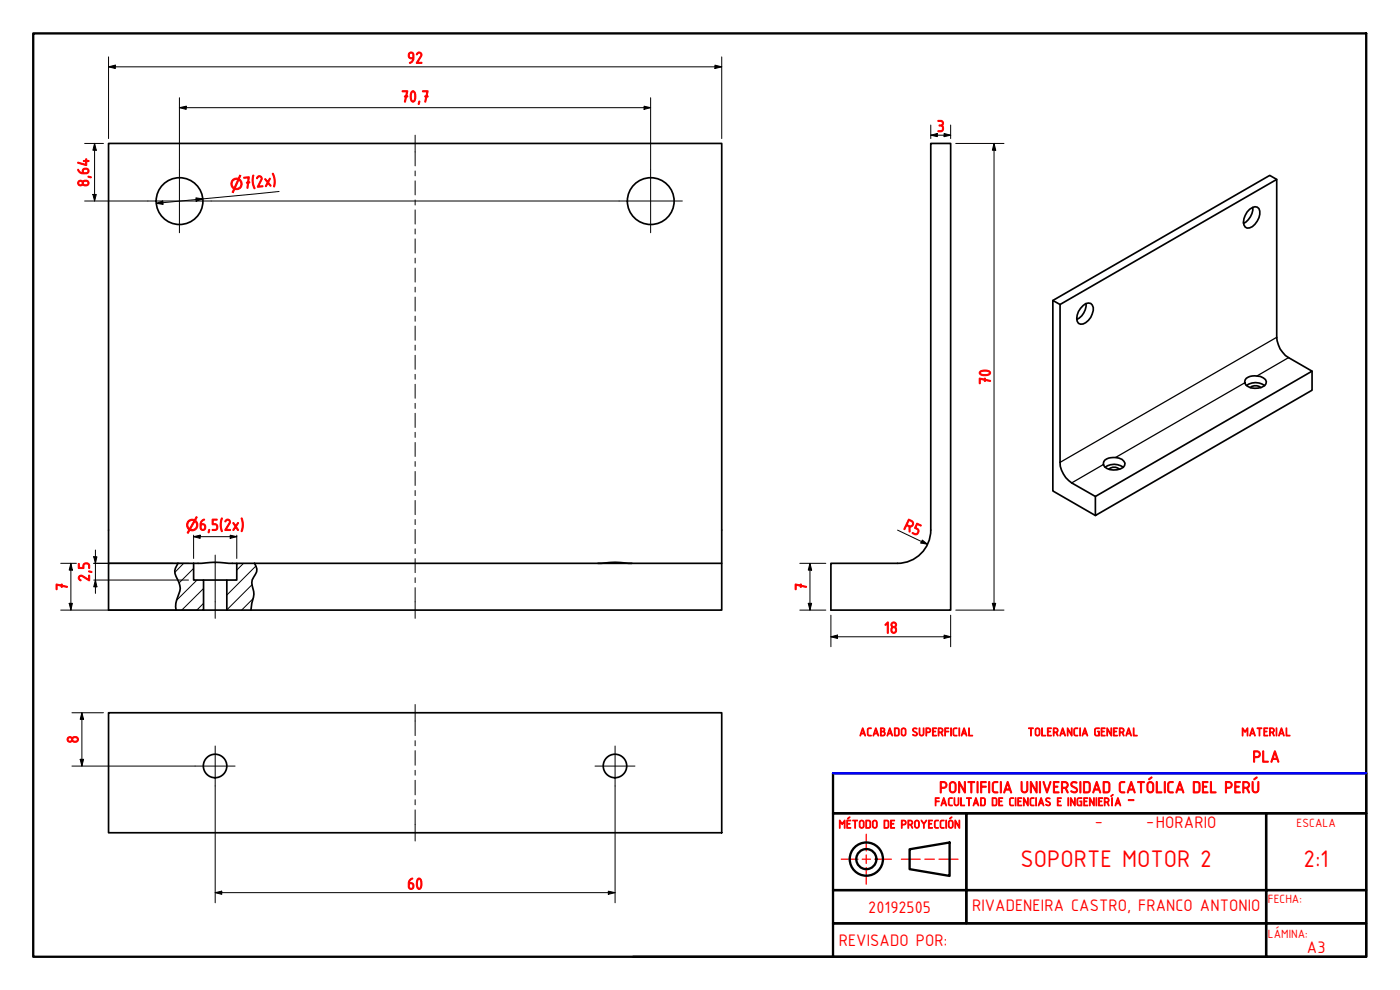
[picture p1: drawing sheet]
<svg xmlns="http://www.w3.org/2000/svg" width="420mm" height="297mm" viewBox="0 0 420 297" stroke-linecap="round" stroke-linejoin="round" font-family="sans-serif">
<!-- layer: Hatch (ISO) -->
<path d="M55.1 169l-2.6 2.7M58.1 170.5l-4.4 4.4M59.1 174l-6.1 6.1M61.1 176.6l-6.6 6.5M73.1 169l-2 2.1M75.6 175.4l-7.5 7.6M75.9 179.6l-3.4 3.5M76.8 169.8l-8.7 8.7M61.1 181l-2 2.1" fill="none" stroke="#000" stroke-width=".3"/>
<!-- layer: Break Line (ISO) -->
<path d="M53.4 169a3.7 3.7 0 0 0-.1 4.8 5.1 5.1 0 0 1 0 5.3 6.3 6.3 0 0 0-.5 4M76.4 169a2.99 2.99 0 0 1-.3 4.2 4.2 4.2 0 0 0 0 4.3v1.7l-.8 3.9" fill="none" stroke="#000" stroke-width=".51"/>
<!-- layer: Visible (ISO) -->
<g fill="none" stroke="#000" stroke-width=".51">
<path d="M279.3 43h6v140.1h-35.9v-14.1h20a10 10 0 0 0 9.9-9.9zM383.2 53.8l-2.1-1.2-65.1 37.6M375 62.8a1.8 1.8 0 0 1 2.8-.2 4.7 4.7 0 0 1-2.8 5.8 1.45 1.45 0 0 1-1.8-1.7 5.8 5.8 0 0 1 1.8-3.9zM376 62.2a5.3 5.3 0 0 1-2.8 4.8M318.1 91.4l65.1-37.6v47.4a7.5 7.5 0 0 0 3.5 6.1l7.1 4.1-65.1 37.6-7.1-4.1a7.9 7.9 0 0 1-3.5-6.2zM318.1 91.4l-2.1-1.2v57.1l12.7 7.4M325.1 91.7a1.7 1.7 0 0 1 2.2-.7 1.7 1.7 0 0 1 .8 2.1 4.6 4.6 0 0 1-3.8 4.2 1.94 1.94 0 0 1-1-2.8l.4-1zM325.9 91.1a5.1 5.1 0 0 1-2.7 4.8M374 113.5a4.9 4.9 0 0 1 5.8 .4l.2 .6a2.22 2.22 0 0 1-2.4 1.9 3.6 3.6 0 0 1-4-1.5l.1-.9zM374.1 115.7a4.6 4.6 0 0 1 5.4 0M375.2 116.3a2.39 2.39 0 0 1 3.2 0M393.8 111.4v5.7l-65.1 37.6v-5.7"/>
<path d="M331.6 138a4.8 4.8 0 0 1 5.7 .4l.3 .6a2.2 2.2 0 0 1-2.4 2 3.6 3.6 0 0 1-4-1.6l.1-.9zM331.7 140.2a4.6 4.6 0 0 1 5.4 0M332.7 140.8a2.47 2.47 0 0 1 3.3 0M32.6 169v-126h184v126M58.1 169v5h3v9.1h-28.5v-14.1h20.8a51.3 51.3 0 0 0 9.7-.2l8 .2M61.1 174h7M71.1 169h145.5v14.1h-148.5v-9.1h3zM179.5 169a41.3 41.3 0 0 1 10.2 0M61.1 183.1h7M32.6 213.9h184v36h-184z"/>
<circle cx="53.9" cy="60.3" r="7"/>
<circle cx="195.3" cy="60.3" r="7"/>
<circle cx="64.5" cy="229.8" r="3.5"/>
<circle cx="184.6" cy="229.8" r="3.5"/>
</g>
<!-- layer: Visible Narrow (ISO) -->
<path d="M373.6 114.9l-38.8 22.4M383.2 101.2l-65.1 37.5M386.7 107.3l-9.5 5.5M331.2 139.4l-9.6 5.5" fill="none" stroke="#000" stroke-width=".38"/>
<!-- layer: Border (ISO) -->
<g fill="none" stroke="#000" stroke-width=".7">
<path d="M10 10h400v277.1h-400zM250 232h160v12h-160zM250 244h40v23.1h-40zM273 254.8l12-2v10l-12-2zM290 244h90v23.1h-90zM380 244h30v23.1h-30zM250 277h130v10.1h-130zM250 267.1h40v9.9h-40zM290 267.1h90v9.9h30v-9.9h-30v9.9h-90zM380 277h30v10.1h-30zM190 287.1h60"/>
<circle cx="260" cy="257.8" r="5"/>
<circle cx="260" cy="257.8" r="3"/>
</g>
<path d="M252.5 257.8h5M258.8 257.8h2.4M260 250.3v5M260 256.5v2.6M262.5 257.8h5M270.5 257.8h5.7M277.6 257.8h2.8M281.8 257.8h5.7M260 260.3v5" fill="none" stroke="#f00" stroke-width=".38"/>
<!-- layer: Dimension (ISO) -->
<g fill="none" stroke="#000" stroke-width=".3">
<path d="M32.6 17.1v24.5M214.6 19.5l2 .6-2 .5zM216.6 17.1v24.5M32.6 20.1l2-.6v1.1zM32.6 20.1h184M53.8 32.3l2.1-.4v.9zM53.8 32.3h141.5M53.8 29.3v21.5M193.3 31.9l2 .4-2 .5zM195.3 29.3v21.5M279.3 37.5v4.1M285.3 37.5v4.1"/>
<path d="M25.4 43h5.7M27.9 58.3h1l-.5 2zM28.4 43l.5 2.1h-1zM28.4 43v17.3M58.8 59.4l2 .3-1.9 .7zM83.8 57.5l-36.9 3.5M279.3 40.6l2-.5v.9zM279.3 40.6h6M283.3 40.1l2 .5-2 .4zM286.8 43h14.5M298.3 43l.5 2.1h-1zM298.3 43v140.1"/>
<path d="M25.4 60.3h19M46.9 61l1.9-.7 .2 1zM63.4 60.3h61.1M124.7 60.3h61.1M269.4 159.1l9 4.2M18.2 169h4.7M21.3 169l.4 2.1h-.9zM21.3 169v14.1M28.1 167.1h1l-.5 1.9zM28.1 169h28.5M28.1 174h28.5M28.6 174l.5 2.1h-1z"/>
<path d="M28.6 165v13M58.1 161l2-.4v.9zM58.1 161h13M58.1 160.6v7M69.1 160.6l2 .4-2 .5zM71.1 160.6v7M240 169h7.8M243.1 169l.5 2.1h-1zM243.1 169v14.1M276.8 162l1.6 1.3-2-.4zM18.2 183.1h41.4M20.8 181h.9l-.4 2.1z"/>
<path d="M240 183.1h7.8M242.6 181h1l-.5 2.1zM249.4 191.1l1.9-.6v1.1zM249.4 191.1h35.9M249.4 184.6v9.4M283.3 190.5l2 .6-2 .5zM285.3 184.6v9.4M286.8 183.1h14.5M297.8 181h1l-.5 2.1zM21.6 213.9h9.5M24.6 213.9l.5 1.9h-1zM24.6 213.9v16"/>
<path d="M21.6 229.9h36.9M24.1 227.8h1l-.5 2.1zM64.6 235.8v35.1M184.6 235.8v35.1M64.6 267.8l1.9-.4v.9zM64.6 267.8h120M182.6 267.4l2 .4-2 .5z"/>
</g>
<g fill="#000">
<path d="M32.6 20.1l2-.6v1.1z" fill-rule="evenodd"/>
<path d="M53.8 32.3l2.1-.4v.9z" fill-rule="evenodd"/>
<path d="M193.3 31.9l2 .4-2 .5z" fill-rule="evenodd"/>
<path d="M214.6 19.5l2 .6-2 .5z" fill-rule="evenodd"/>
<path d="M27.9 58.3h1l-.5 2z" fill-rule="evenodd"/>
<path d="M28.4 43l.5 2.1h-1z" fill-rule="evenodd"/>
<path d="M279.3 40.6l2-.5v.9z" fill-rule="evenodd"/>
<path d="M283.3 40.1l2 .5-2 .4z" fill-rule="evenodd"/>
<path d="M298.3 43l.5 2.1h-1z" fill-rule="evenodd"/>
<path d="M46.9 61l1.9-.7 .2 1z" fill-rule="evenodd"/>
<path d="M58.8 59.4l2 .3-1.9 .7z" fill-rule="evenodd"/>
<path d="M21.3 169l.4 2.1h-.9z" fill-rule="evenodd"/>
<path d="M28.1 167.1h1l-.5 1.9z" fill-rule="evenodd"/>
<path d="M28.6 174l.5 2.1h-1z" fill-rule="evenodd"/>
<path d="M58.1 161l2-.4v.9z" fill-rule="evenodd"/>
<path d="M69.1 160.6l2 .4-2 .5z" fill-rule="evenodd"/>
<path d="M243.1 169l.5 2.1h-1z" fill-rule="evenodd"/>
<path d="M276.8 162l1.6 1.3-2-.4z" fill-rule="evenodd"/>
<path d="M20.8 181h.9l-.4 2.1z" fill-rule="evenodd"/>
<path d="M242.6 181h1l-.5 2.1z" fill-rule="evenodd"/>
<path d="M249.4 191.1l1.9-.6v1.1z" fill-rule="evenodd"/>
<path d="M283.3 190.5l2 .6-2 .5z" fill-rule="evenodd"/>
<path d="M297.8 181h1l-.5 2.1z" fill-rule="evenodd"/>
<path d="M24.6 213.9l.5 1.9h-1z" fill-rule="evenodd"/>
<path d="M24.1 227.8h1l-.5 2.1z" fill-rule="evenodd"/>
<path d="M64.6 267.8l1.9-.4v.9z" fill-rule="evenodd"/>
<path d="M182.6 267.4l2 .4-2 .5z" fill-rule="evenodd"/>
</g>
<!-- layer: Center Mark (ISO) -->
<path d="M53.8 50.8v19M195.3 50.8v19M44.4 60.3h19M185.8 60.3h19M58.5 229.9h12M64.6 223.8v12M178.6 229.9h12M184.6 223.8v12" fill="none" stroke="#000" stroke-width=".3"/>
<!-- layer: Centerline (ISO) -->
<g fill="none" stroke="#000" stroke-width=".3">
<path d="M124.6 40.6v9.2M124.6 51.3v1.5M124.6 54.3v4.2M124.6 60v1.5M124.6 63v4.2M124.6 68.7v1.5M124.6 71.7v4.2M124.6 77.5v1.4M124.6 80.4v4.2M124.6 86.2v1.4M124.6 89.1v4.2M124.6 94.9v1.5"/>
<path d="M124.6 97.8v4.3M124.6 103.6v1.5M124.6 106.6v4.2M124.6 112.3v1.5M124.6 115.3v4.2M124.6 121v1.5M124.6 124v4.3M124.6 129.7v1.5M124.6 132.8v4.2M124.6 138.5v1.4M124.6 141.5v4.2M124.6 147.2v1.5"/>
<path d="M124.6 150.2v4.2M124.6 155.9v1.5M124.6 158.9v4.2M64.6 166.5v19M124.6 164.6v1.5M124.6 167.6v4.2M124.6 173.3v1.5M124.6 176.3v9.2M124.6 211.4v9.3M124.6 222.2v1.6M124.6 225.2v4.4M124.6 231.1v1.5"/>
<path d="M124.6 234.1v4.4M124.6 240v1.5M124.6 243v9.3"/>
</g>
<!-- layer: Border (ISO) -->
<path d="M250 232h160" fill="none" stroke="#00f" stroke-width=".7"/>
<g font-size="7.7" fill="#f00">
<text x="306.3" y="260.3">SOPORTE MOTOR 2</text>
<text x="391.2" y="260.3">2:1</text>
</g>
<g font-size="5.4" fill="#f00">
<text x="328.5" y="247.8">-</text>
<text x="344" y="247.8">-HORARIO</text>
<text x="260.5" y="273.8">20192505</text>
<text x="291.7" y="273.4">RIVADENEIRA CASTRO, FRANCO ANTONIO</text>
<text x="251.7" y="283.8">REVISADO POR:</text>
<text x="392.2" y="286.1">A3</text>
</g>
<g font-size="5.3" fill="#f00">
<text x="122.2" y="19">92</text>
<text x="120.3" y="30.7">70,7</text>
<text x="281.1" y="39.5">3</text>
<text x="26.7" y="56.1" transform="rotate(-90 26.7 56.1)">8,64</text>
<text x="73.1" y="56.6" transform="rotate(-6 73.1 56.6)">7(2x)</text>
<text x="297.3" y="115.5" transform="rotate(-90 297.3 115.5)">70</text>
<text x="59.7" y="159.2">6,5(2x)</text>
<text x="270.9" y="158.7" transform="rotate(25 270.9 158.7)">R5</text>
<text x="20.3" y="177.3" transform="rotate(-90 20.3 177.3)">7</text>
<text x="26.9" y="174.6" transform="rotate(-90 26.9 174.6)">2,5</text>
<text x="242.1" y="177.3" transform="rotate(-90 242.1 177.3)">7</text>
<text x="265.2" y="190">18</text>
<text x="23.6" y="223.1" transform="rotate(-90 23.6 223.1)">8</text>
<text x="375.9" y="228.7">PLA</text>
<text x="281.8" y="237.9">PONTIFICIA UNIVERSIDAD CATÓLICA DEL PERÚ</text>
<text x="338.3" y="241.1">-</text>
<text x="122.2" y="266.9">60</text>
</g>
<g font-size="4.5" fill="#f00">
<text x="69.2" y="57" transform="rotate(-6 69.2 57)">⌀</text>
<text x="55.8" y="159.2">⌀</text>
</g>
<g font-size="3.9" fill="#f00">
<text x="389.1" y="248">ESCALA</text>
<text x="380.5" y="271.1">FECHA:</text>
<text x="380.5" y="281.5">LÁMINA:</text>
</g>
<g font-size="3.8" fill="#f00">
<text x="257.8" y="220.8">ACABADO SUPERFICIAL</text>
<text x="308.4" y="220.8">TOLERANCIA GENERAL</text>
<text x="372.6" y="220.8">MATERIAL</text>
<text x="280.4" y="241.8">FACULTAD DE CIENCIAS E INGENIERÍA</text>
<text x="251.7" y="248.5">MÉTODO DE PROYECCIÓN</text>
</g>
</svg>
